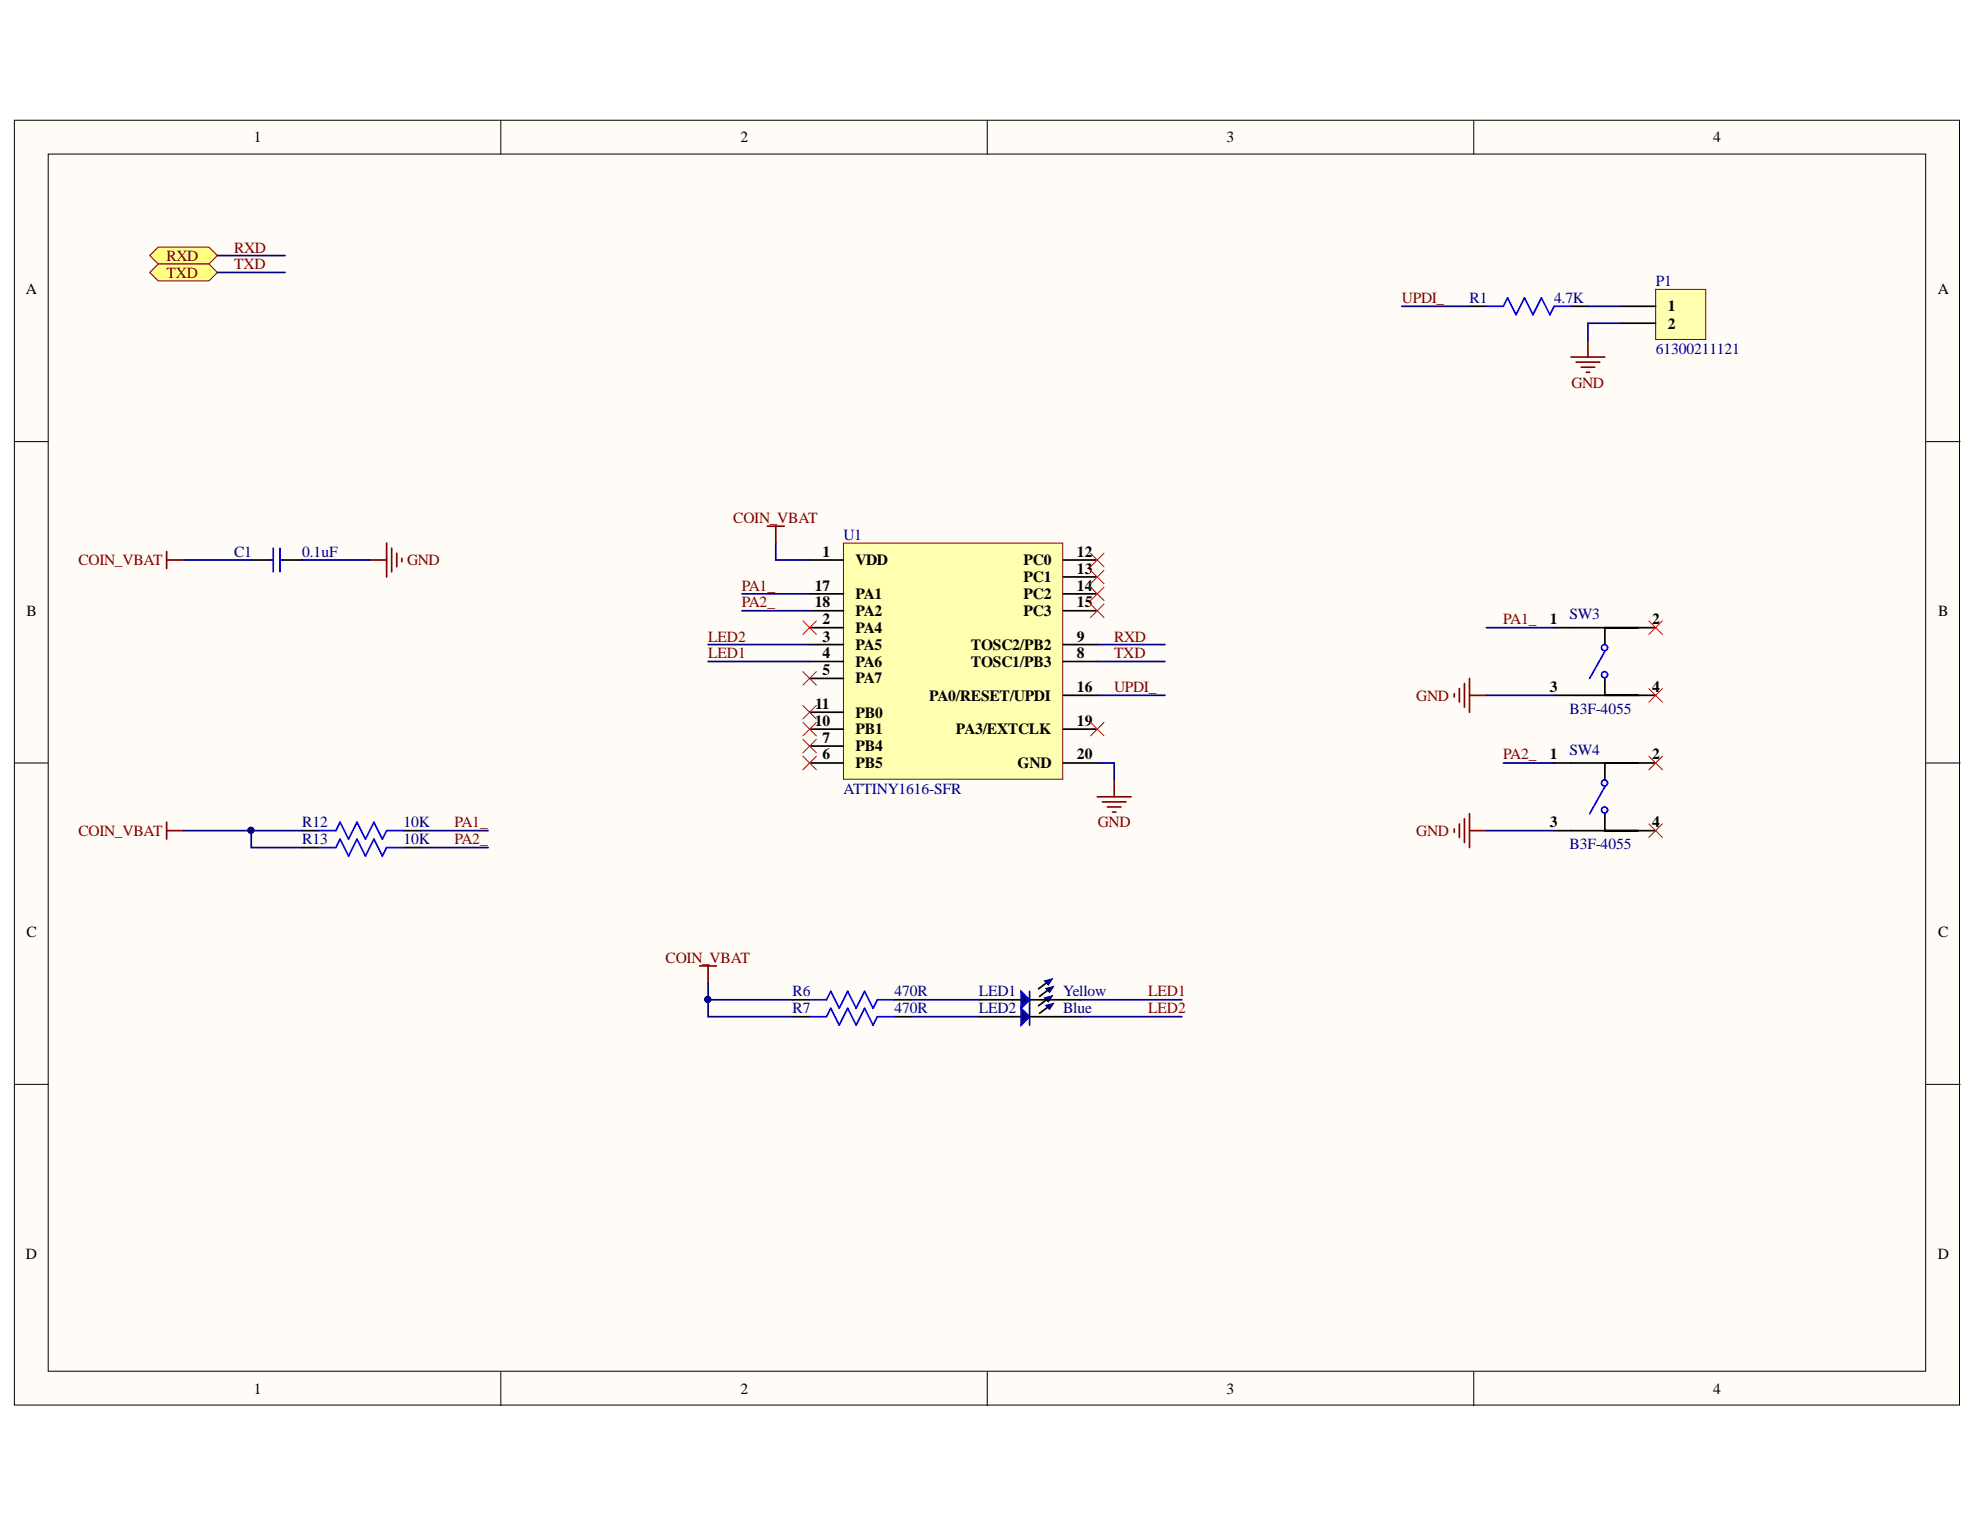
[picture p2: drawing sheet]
<svg xmlns="http://www.w3.org/2000/svg" width="279mm" height="216mm" viewBox="0 0 279 216" stroke-linecap="round" stroke-linejoin="round" font-family="sans-serif">
<g fill="#fffcf8" stroke="#000" stroke-width=".14">
<path d="M2 17h274.5v181.3h-274.5z"/>
<path d="M6.8 21.7h264.9v171.8h-264.9z"/>
</g>
<path d="M70.7 17v4.7M139.3 17v4.7M208 17v4.7M2 62.3h4.8M271.8 62.3h4.8M2 107.7h4.8M271.8 107.7h4.8M2 153h4.8M271.8 153h4.8M70.7 193.6v4.8M139.3 193.6v4.8M208 193.6v4.8" fill="none" stroke="#000" stroke-width=".14"/>
<path d="M119 76.6h31v33.4h-31z" fill="#ffffb0" stroke="#800000" stroke-width=".14"/>
<g fill="none" stroke="#000" stroke-width=".24">
<path d="M114.2 79h4.8M150.1 79h4.7M114.2 88.6h4.8M114.2 91h4.8M114.2 93.3h4.8M114.2 95.7h4.8M114.2 83.8h4.8M114.2 86.2h4.8M150.1 91h4.7M150.1 93.3h4.7M150.1 81.4h4.7M150.1 83.8h4.7"/>
<path d="M150.1 86.2h4.7M150.1 98.1h4.7M114.2 107.7h4.8M114.2 105.3h4.8M114.2 102.9h4.8M114.2 100.5h4.8M150.1 107.7h4.7M150.1 102.9h4.7"/>
</g>
<path d="M154.8 112.4h4.8M155.6 113.2h3.3M156.3 113.9h1.9M157 114.6h.5M157.2 110.1v2.3" fill="none" stroke="#800000" stroke-width=".24"/>
<path d="M113.3 94.8l1.9 1.9M115.2 94.8l-1.9 1.9M153.9 80.5l1.9 1.9M153.9 82.8l1.9 2M153.9 85.2l1.9 1.9M155.8 80.5l-1.9 1.9M155.8 82.8l-1.9 2M155.8 85.2l-1.9 1.9M113.3 106.7l1.9 1.9M115.2 106.7l-1.9 1.9M153.9 101.9l1.9 1.9M155.8 101.9l-1.9 1.9" fill="none" stroke="#f00" stroke-width=".14"/>
<path d="M233.6 40.8h7.1v7.1h-7.1z" fill="#ffffb0" stroke="#800000" stroke-width=".14"/>
<path d="M207.4 43.2h2.4M221.7 43.2h2.4M228.9 43.2h4.7M228.9 45.6h4.7M35.5 79h3.1M39.5 79h3.1M111.9 141.1h2.3M111.9 143.5h2.3M126.2 141.1h2.4M126.2 143.5h2.4M138.1 143.5h6M147.7 143.5h4.7" fill="none" stroke="#000" stroke-width=".24"/>
<path d="M209.8 43.2h2.3l.6-1.2 1.2 2.4 1.2-2.4 1.2 2.4 1.2-2.4 1.2 2.4 .6-1.2h2.4M38.1 79h.5M38.6 77.4v3.3M39.5 77.4v3.3M39.5 79h.5M114.2 141.1h2.4l.6-1.2 1.2 2.4 1.2-2.4 1.2 2.4 1.2-2.4 1.2 2.4 .6-1.2h2.4M114.2 143.5h2.4l.6-1.2 1.2 2.4 1.2-2.4 1.2 2.4 1.2-2.4 1.2 2.4 .6-1.2h2.4" fill="none" stroke="#00f" stroke-width=".24"/>
<path d="M221.7 50.4h4.8M222.4 51.1h3.3M223.1 51.8h1.9M223.8 52.5h.5M224.1 48v2.4M52.2 79h2.4M54.6 76.6v4.8M55.3 77.4v3.3M56 78.1v1.9M56.7 78.8v.5" fill="none" stroke="#800000" stroke-width=".24"/>
<path d="M144.1 142.3l1.2 1.2-1.2 1.2z" fill="#0c0087"/>
<path d="M144.1 142.3l1.2 1.2-1.2 1.2z" fill="none" stroke="#00f" stroke-width=".24"/>
<path d="M145.3 142.3v2.4" fill="none" stroke="#11037f" stroke-width=".24"/>
<path d="M145.3 143.5h2.4M147.7 141.1l-1.1 .8" fill="none" stroke="#000" stroke-width=".24"/>
<path d="M147.4 140.8l1.1-.3-.5 .9z" fill-rule="evenodd" fill="#0c0087"/>
<path d="M147.4 140.8l1.1-.3-.5 .9z" fill="none" stroke="#0c0087" stroke-width=".14"/>
<path d="M147.6 141.9l1.1-.3-.6 .8z" fill="#0c0087"/>
<path d="M147.6 141.9l1.1-.3-.6 .8z" fill="none" stroke="#0c0087" stroke-width=".14"/>
<path d="M138.1 141.1h6M147.7 141.1h4.7M147.8 142.1l-1.1 .9" fill="none" stroke="#000" stroke-width=".24"/>
<path d="M144.1 139.9l1.2 1.2-1.2 1.2z" fill="#0c0087"/>
<path d="M144.1 139.9l1.2 1.2-1.2 1.2z" fill="none" stroke="#00f" stroke-width=".24"/>
<path d="M145.3 139.9v2.4" fill="none" stroke="#11037f" stroke-width=".24"/>
<path d="M147.7 138.7l-1.1 .8M145.3 141.1h2.4" fill="none" stroke="#000" stroke-width=".24"/>
<path d="M147.4 138.4l1.1-.3-.5 .9z" fill-rule="evenodd" fill="#0c0087"/>
<path d="M147.4 138.4l1.1-.3-.5 .9z" fill="none" stroke="#0c0087" stroke-width=".14"/>
<path d="M147.6 139.5l1.1-.3-.6 .8z" fill="#0c0087"/>
<path d="M147.6 139.5l1.1-.3-.6 .8z" fill="none" stroke="#0c0087" stroke-width=".14"/>
<path d="M147.8 139.7l-1.1 .9" fill="none" stroke="#000" stroke-width=".24"/>
<path d="M23.5 77.8v2.4M23.5 79h2.4M108.3 74.3h2.4M109.5 74.3v2.3M98.7 136.3h2.4M99.9 136.3v2.4" fill="none" stroke="#800000" stroke-width=".24"/>
<g fill="#ffff80" stroke="#800000" stroke-width=".14">
<path d="M21.1 36.1l1.2-1.2h7.2l1.2 1.2-1.2 1.2h-7.2z" fill-rule="evenodd"/>
<path d="M21.1 38.4l1.2-1.1h7.2l1.2 1.1-1.2 1.2h-7.2z" fill-rule="evenodd"/>
</g>
<g fill="none" stroke="#f00" stroke-width=".14">
<path d="M153.9 78.1l1.9 1.9M155.8 78.1l-1.9 1.9M113.3 87.6l1.9 1.9M113.3 99.6l1.9 1.9M115.2 87.6l-1.9 1.9M115.2 99.6l-1.9 1.9M232.7 87.6l1.9 1.9M232.7 97.2l1.9 1.9M234.6 87.6l-1.9 1.9M234.6 97.2l-1.9 1.9M113.3 101.9l1.9 1.9M113.3 104.3l1.9 1.9"/>
<path d="M115.2 101.9l-1.9 1.9M115.2 104.3l-1.9 1.9M232.7 106.7l1.9 1.9M232.7 116.3l1.9 1.9M234.6 106.7l-1.9 1.9M234.6 116.3l-1.9 1.9"/>
</g>
<path d="M219.3 88.6h11.9h-4.7v2.4M226.5 95.7v2.4h4.7h-11.9M231.2 98.1h2.4M231.2 88.6h2.4M42.6 117.2h2.4M42.6 119.6h2.4M56.9 117.2h2.4M56.9 119.6h2.4M219.3 107.7h11.9h-4.7v2.4M226.5 114.8v2.4h4.7h-11.9M231.2 117.2h2.4M231.2 107.7h2.4" fill="none" stroke="#000" stroke-width=".24"/>
<g fill="none" stroke="#00f" stroke-width=".24">
<path d="M226.5 91.9l-2.2 3.8M45 117.2h2.4l.6-1.2 1.2 2.4 1.2-2.4 1.2 2.4 1.2-2.4 1.2 2.4 .6-1.2h2.3M45 119.6h2.4l.6-1.2 1.2 2.4 1.2-2.4 1.2 2.4 1.2-2.4 1.2 2.4 .6-1.2h2.3M226.5 111l-2.2 3.8"/>
<circle cx="226.4" cy="95.2" r=".43"/>
<circle cx="226.4" cy="91.4" r=".43"/>
<circle cx="226.4" cy="114.3" r=".43"/>
<circle cx="226.4" cy="110.5" r=".43"/>
</g>
<path d="M205.2 97.9v.5M205.9 97.2v1.9M206.6 96.4v3.4M207.4 95.7v4.8M207.4 98.1h2.4M23.5 117.2h2.4M23.5 116v2.4M205.2 117v.5M205.9 116.3v1.9M206.6 115.5v3.4M207.4 114.8v4.8M207.4 117.2h2.4" fill="none" stroke="#800000" stroke-width=".24"/>
<g fill="none" stroke="#000080" stroke-width=".24">
<path d="M30.7 36.1h9.5M30.7 38.4h9.5M197.8 43.2h9.6M224.1 43.2h4.8M228.9 45.6h-4.8v2.4M25.9 79h9.6M42.6 79h9.6M109.5 76.6v2.4h4.7M99.9 91h14.3M99.9 93.3h14.3M104.7 83.8h9.5M104.7 86.2h9.5"/>
<path d="M154.8 98.1h9.6M154.8 91h9.6M154.8 93.3h9.6M209.8 98.1h9.5M209.8 88.6h9.5M25.9 117.2h16.7M35.5 117.2v2.4h7.1M59.3 117.2h9.6M59.3 119.6h9.6M154.8 107.7h2.4v2.4M209.8 117.2h9.5M212.1 107.7h7.2"/>
<path d="M99.9 138.7v4.8h12M99.9 141.1h12M128.6 141.1h9.5M128.6 143.5h9.5M152.4 141.1h14.4M152.4 143.5h14.4"/>
</g>
<g fill="#000080" stroke="#000080" stroke-width=".14">
<circle cx="99.9" cy="141" r=".43"/>
<circle cx="35.4" cy="117.2" r=".43"/>
</g>
<g font-size="2.2">
<text x="35.8" y="20.1">1</text>
<text x="104.5" y="20.1">2</text>
<text x="173.1" y="20.1">3</text>
<text x="241.8" y="20.1">4</text>
<text x="3.6" y="41.5">A</text>
<text x="273.4" y="41.5">A</text>
<text x="235.3" y="43.9">1</text>
<text x="235.3" y="46.4">2</text>
<text x="115" y="83.3">17</text>
<text x="116.1" y="78.5">1</text>
<text x="120.7" y="79.7">VDD</text>
<text x="144.4" y="79.7">PC0</text>
<text x="144.4" y="82.2">PC1</text>
<text x="152" y="78.5">12</text>
<text x="152" y="81">13</text>
<text x="152" y="83.3">14</text>
<text x="3.7" y="86.9">B</text>
<text x="115" y="85.7">18</text>
<text x="116.1" y="88.1">2</text>
<text x="120.7" y="89.3">PA4</text>
<text x="120.7" y="84.5">PA1</text>
<text x="120.7" y="86.9">PA2</text>
<text x="144.4" y="84.5">PC2</text>
<text x="144.4" y="86.9">PC3</text>
<text x="152" y="85.7">15</text>
<text x="218.7" y="88.1">1</text>
<text x="233.1" y="88.1">2</text>
<text x="273.5" y="86.9">B</text>
<text x="116.1" y="90.5">3</text>
<text x="116.1" y="92.9">4</text>
<text x="116.1" y="95.3">5</text>
<text x="120.7" y="91.7">PA5</text>
<text x="120.7" y="94.1">PA6</text>
<text x="137" y="94.1">TOSC1/PB3</text>
<text x="137" y="91.7">TOSC2/PB2</text>
<text x="152" y="92.9">8</text>
<text x="152" y="90.5">9</text>
<text x="115.1" y="100.1">11</text>
<text x="120.7" y="96.4">PA7</text>
<text x="120.7" y="101.3">PB0</text>
<text x="131.1" y="98.9">PA0/RESET/UPDI</text>
<text x="152" y="97.6">16</text>
<text x="218.7" y="97.6">3</text>
<text x="233.1" y="97.6">4</text>
<text x="115" y="102.4">10</text>
<text x="116.1" y="107.2">6</text>
<text x="116.1" y="104.8">7</text>
<text x="120.7" y="106">PB4</text>
<text x="120.7" y="103.6">PB1</text>
<text x="134.9" y="103.6">PA3/EXTCLK</text>
<text x="152" y="102.4">19</text>
<text x="152" y="107.2">20</text>
<text x="218.7" y="107.2">1</text>
<text x="233.1" y="107.2">2</text>
<text x="120.7" y="108.4">PB5</text>
<text x="143.6" y="108.4">GND</text>
<text x="218.7" y="116.7">3</text>
<text x="233.1" y="116.7">4</text>
<text x="3.7" y="132.2">C</text>
<text x="273.5" y="132.2">C</text>
<text x="3.6" y="177.6">D</text>
<text x="273.4" y="177.6">D</text>
<text x="35.8" y="196.7">1</text>
<text x="104.5" y="196.7">2</text>
<text x="173.1" y="196.7">3</text>
<text x="241.8" y="196.7">4</text>
</g>
<g font-size="2.2" fill="#800000">
<text x="33" y="35.6">RXD</text>
<text x="23.5" y="36.8">RXD</text>
<text x="23.5" y="39.2">TXD</text>
<text x="33" y="38">TXD</text>
<text x="197.8" y="42.7">UPDI_</text>
<text x="221.7" y="54.7">GND</text>
<text x="103.5" y="73.8">COIN_VBAT</text>
<text x="11.1" y="79.7">COIN_VBAT</text>
<text x="57.4" y="79.7">GND</text>
<text x="104.7" y="83.3">PA1_</text>
<text x="104.7" y="85.7">PA2_</text>
<text x="212.1" y="88.1">PA1_</text>
<text x="99.9" y="92.9">LED1</text>
<text x="99.9" y="90.5">LED2</text>
<text x="157.2" y="92.9">TXD</text>
<text x="157.2" y="90.5">RXD</text>
<text x="157.2" y="97.6">UPDI_</text>
<text x="199.9" y="98.9">GND</text>
<text x="212.1" y="107.2">PA2_</text>
<text x="11.1" y="118">COIN_VBAT</text>
<text x="64.1" y="116.7">PA1_</text>
<text x="64.1" y="119.2">PA2_</text>
<text x="154.9" y="116.7">GND</text>
<text x="199.9" y="118">GND</text>
<text x="93.9" y="135.9">COIN_VBAT</text>
<text x="162" y="140.6">LED1</text>
<text x="162" y="143">LED2</text>
</g>
<g font-size="2.2" fill="#000080">
<text x="233.6" y="40.4">P1</text>
<text x="207.4" y="42.7">R1</text>
<text x="219.3" y="42.7">4.7K</text>
<text x="233.6" y="49.9">61300211121</text>
<text x="119" y="76.2">U1</text>
<text x="33" y="78.5">C1</text>
<text x="42.7" y="78.5">0.1uF</text>
<text x="221.5" y="87.4">SW3</text>
<text x="221.5" y="100.7">B3F-4055</text>
<text x="221.5" y="106.5">SW4</text>
<text x="119" y="112">ATTINY1616-SFR</text>
<text x="42.7" y="116.7">R12</text>
<text x="42.7" y="119.2">R13</text>
<text x="56.9" y="116.7">10K</text>
<text x="56.9" y="119.2">10K</text>
<text x="221.5" y="119.8">B3F-4055</text>
<text x="111.8" y="140.6">R6</text>
<text x="111.8" y="143">R7</text>
<text x="126.2" y="140.6">470R</text>
<text x="126.2" y="143">470R</text>
<text x="138.1" y="143">LED2</text>
<text x="138.1" y="140.6">LED1</text>
<text x="150" y="143">Blue</text>
<text x="150" y="140.6">Yellow</text>
</g>
</svg>
